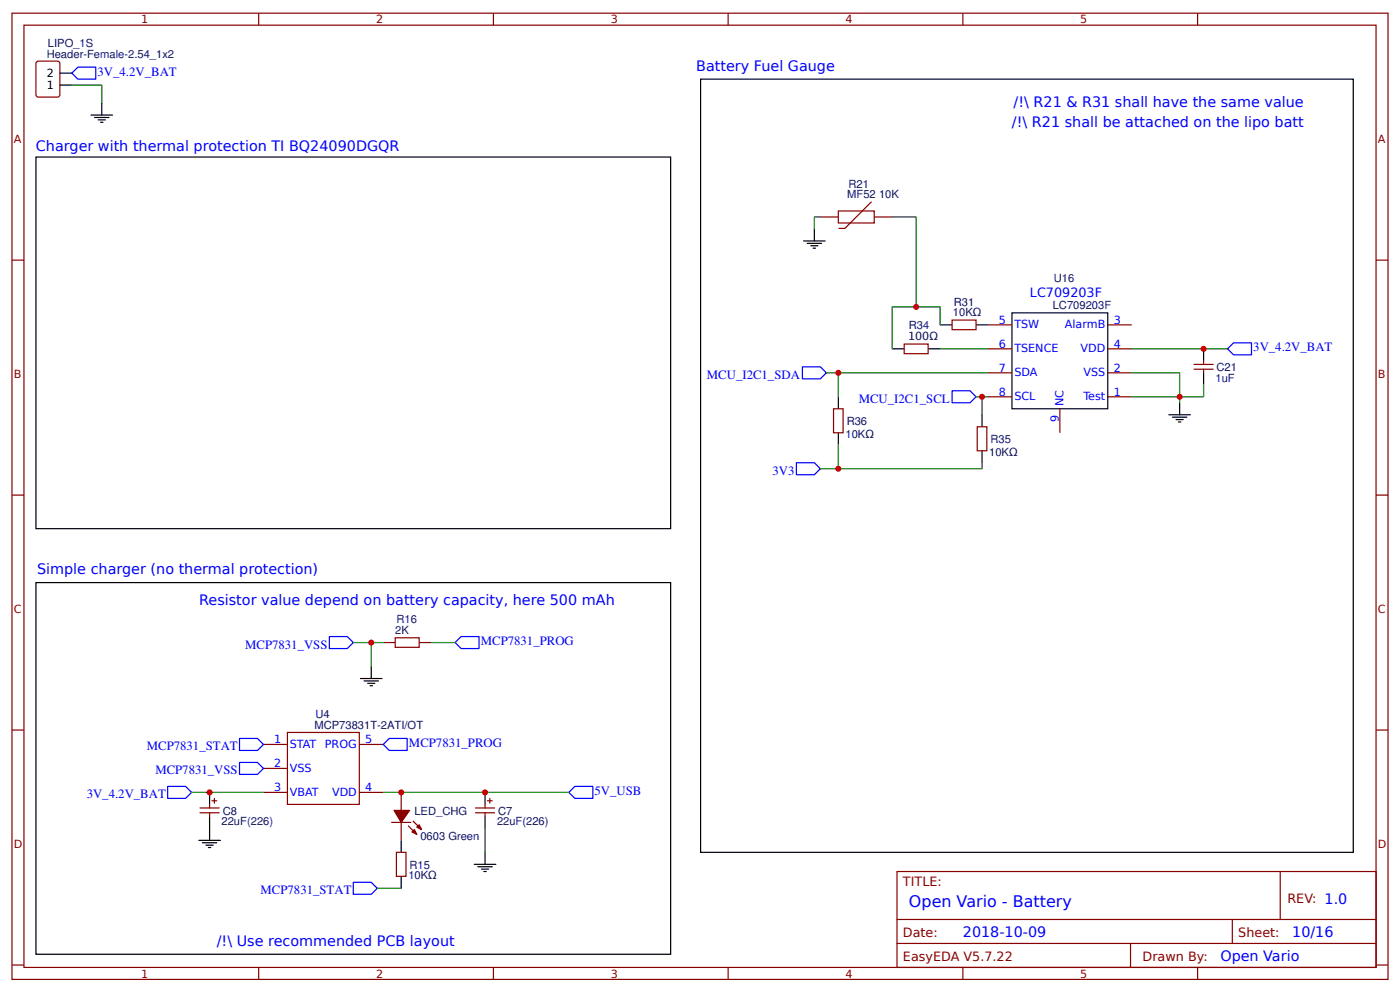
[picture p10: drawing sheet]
<svg xmlns="http://www.w3.org/2000/svg" width="309mm" height="219mm" viewBox="0 0 309 219" stroke-linecap="round" stroke-linejoin="round" font-family="sans-serif">
<g fill="none" stroke="#800" stroke-width=".26">
<path d="M2.6 2.9h304.1v213.3h-304.1zM5.3 5.6h298.7v207.9h-298.7zM8.2 13.6l4.5-.1 .5 .3v7.1l-.2 .5h-4.5l-.5-.2-.1-7.2zM57.1 2.9v2.7M109 2.9v2.7M160.9 2.9v2.7M212.7 2.9v2.7M264.6 2.9v2.7M2.6 57.4h2.7M181.2 47.9h4M185.2 46.6h7.9v2.6h-7.9zM192.5 44.6l-5.8 5.8h-1.4"/>
<path d="M193.1 47.9h4M304 57.4h2.7M199.8 75.9h5.3v2.2h-5.3zM210.3 70.6h5.3v2.2h-5.3zM218.3 71.7h5.3M218.3 77h5.3M244.7 71.7h5.3M244.7 77h5.3M265.9 79.6v.8M184.1 90.2h2.2v5.3h-2.2zM215.9 94.2h2.1v5.3h-2.1zM218.3 87.6h5.3"/>
<path d="M218.3 82.3h5.3M234.2 90.2v5.3M244.7 87.6h5.3M244.7 82.3h5.3M263.8 81.5h4.2M263.8 80.4h4.2M265.9 81.5v.8M2.6 109.3h2.7M304 109.3h2.7M84.7 141.8h2.6M92.6 141.8h2.6M2.6 161.1h2.7"/>
<path d="M44.2 178.3h4.2M44.2 179.4h4.2M46.3 177.5v.8M46.3 179.4v.8M46.8 176.7h1.1M47.4 176.2v1.1M58.2 164.3h5.3M58.2 169.6h5.3M58.2 174.9h5.3M63.5 161.7h15.9v15.8h-15.9zM79.4 164.3h5.3M79.4 174.9h5.3"/>
<path d="M88.6 174.9v4M105 178.3h4.3M105 179.4h4.3M107.2 177.5v.8M107.2 179.4v.8M107.7 176.7h1M108.2 176.2v1.1M304 161.1h2.7M86.5 181.5h4.3M87.6 188.1h2.1v5.3h-2.1zM88.6 181.5v4M90.2 182.3l1.9 1.8"/>
<path d="M91.3 181.2l1.8 1.9M198.2 192.4h105.8v21.1h-105.8zM282.8 192.4v10.5M2.6 213h2.7M57.1 213.5v2.7M109 213.5v2.7M160.9 213.5v2.7M198.2 202.9h105.8M198.2 208.2h105.8M212.7 213.5v2.7M249.8 208.2v5.3M264.6 213.5v2.7"/>
<path d="M272.3 202.9v5.3M304 213h2.7"/>
</g>
<g fill="none" stroke="#00f" stroke-width=".26">
<path d="M15.9 16.1l1.3-1.3h4v2.7h-4zM271.2 77l1.3-1.3h4v2.6h-4zM177.3 81h3.9l1.4 1.3-1.4 1.3h-3.9zM210.3 86.3h4l1.3 1.3-1.3 1.3h-4zM175.9 102.1h4l1.3 1.4-1.3 1.3h-4zM72.8 140.5h3.9l1.4 1.3-1.4 1.3h-3.9zM101.9 140.5h3.9v2.6h-3.9l-1.4-1.3zM37 173.6h4l1.3 1.3-1.3 1.3h-4zM52.9 163h4l1.3 1.3-1.3 1.3h-4zM52.9 168.3h4l1.3 1.3-1.3 1.3h-4zM84.7 164.3l1.3-1.3h4v2.6h-4zM125.7 174.9l1.3-1.3h4v2.6h-4z"/>
<path d="M78.1 194.7h3.9l1.3 1.4-1.3 1.3h-3.9z"/>
</g>
<g fill="none" stroke="#000" stroke-width=".26">
<path d="M13.2 18.8h2.7M13.2 16.1h2.7M154.8 17.5h144.2v170.6h-144.2zM7.9 34.7h140.3v82h-140.3zM20.1 25.4h4.8M20.9 25.9h3.2M21.7 26.5h1.6M22.2 27h.6M22.5 22.8v2.6M177.5 53.2h4.8M178.3 53.7h3.2M179.1 54.2h1.6"/>
<path d="M179.7 54.8h.5M179.9 50.5v2.7M197.1 77h2.7M205.1 77h2.6M207.7 71.7h2.6M215.6 71.7h2.7M223.6 69.1h21.1v21.1h-21.1zM265.9 77v2.6M185.2 87.6v2.6M185.2 95.5v2.7M217 91.5v2.7M217 99.5v2.6"/>
<path d="M258.2 91.5h4.8M259 92.1h3.2M259.8 92.6h1.6M260.3 93.1h.6M260.6 88.9v2.6M265.9 82.3v2.6M7.9 128.6h140.3v82h-140.3zM79.6 149.8h4.8M80.4 150.3h3.2M81.2 150.8h1.6M81.8 151.3h.5M82 147.1v2.7"/>
<path d="M46.3 174.9v2.6M107.2 174.9v2.6M43.9 185.5h4.8M44.7 186h3.2M45.5 186.5h1.6M46 187.1h.6M46.3 180.2v5.3M88.6 185.5v2.6M88.6 193.4v2.7M104.8 190.8h4.7M105.6 191.3h3.1M106.4 191.8h1.5"/>
<path d="M106.9 192.4h.5M107.2 180.2v2.6M107.2 188.1v2.7"/>
</g>
<g fill="#800" stroke="#800" stroke-width=".26">
<path d="M91 183.6l.5-.5 .6 1z"/>
<path d="M92.1 182.6l.5-.6 .5 1.1z"/>
<path d="M87 178.9h3.5l-1.9 2.6z"/>
</g>
<g fill="none" stroke="#080" stroke-width=".26">
<path d="M15.9 18.8h6.6v4M181.2 47.9h-1.3v2.6M197.1 47.9h5.3v19.8M207.7 71.7v-4h-10.6v9.3M207.7 77h10.6M250 77h21.2M182.6 82.3h35.7M185.2 82.3v5.3M185.2 98.2v5.3M215.6 87.6h1.4M218.3 87.6h-1.3v3.9M250 87.6h10.6v1.3"/>
<path d="M250 82.3h10.6v5.3h5.3v-2.7M217 102.1v1.4h-35.8M78.1 141.8h6.6M82 141.8v5.3M95.2 141.8h5.3M42.3 174.9h15.9M84.7 174.9h41M83.3 196.1h5.3M107.2 182.8v5.3"/>
</g>
<path d="M87.3 140.8h5.3v2.1h-5.3z" fill="none" stroke="#a00000" stroke-width=".26"/>
<g fill="#c00">
<circle cx="185.2" cy="82.3" r=".66"/>
<circle cx="185.2" cy="103.5" r=".66"/>
<circle cx="260.6" cy="87.6" r=".66"/>
<circle cx="46.3" cy="174.9" r=".66"/>
<circle cx="88.6" cy="174.9" r=".66"/>
<circle cx="107.2" cy="174.9" r=".66"/>
<circle cx="82" cy="141.8" r=".66"/>
<circle cx="202.4" cy="67.7" r=".66"/>
<circle cx="265.9" cy="77" r=".66"/>
<circle cx="217" cy="87.6" r=".66"/>
</g>
<text font-size="3.5" fill="#00f" x="200.8" y="200.3">Open Vario - Battery</text>
<g font-size="3.2" fill="#00f">
<text x="153.8" y="15.7">Battery Fuel Gauge</text>
<text x="223.9" y="23.6">/!\ R21 &amp; R31 shall have the same value</text>
<text x="223.6" y="28">/!\ R21 shall be attached on the lipo batt</text>
<text x="7.9" y="33.3">Charger with thermal protection TI BQ24090DGQR</text>
<text x="8.2" y="126.7">Simple charger (no thermal protection)</text>
<text x="44" y="133.4">Resistor value depend on battery capacity, here 500 mAh</text>
<text x="47.9" y="208.8">/!\ Use recommended PCB layout</text>
<text x="212.7" y="206.9">2018-10-09</text>
<text x="285.5" y="206.9">10/16</text>
<text x="269.6" y="212.2">Open Vario</text>
</g>
<g font-size="2.8" fill="#00f">
<text x="21.6" y="16.7">3V_4.2V_BAT</text>
<text x="227.5" y="65.6">LC709203F</text>
<text x="276.9" y="77.6">3V_4.2V_BAT</text>
<text x="156.2" y="83.6">MCU_I2C1_SDA</text>
<text x="189.7" y="88.9">MCU_I2C1_SCL</text>
<text x="170.7" y="104.8">3V3</text>
<text x="54.2" y="143.1">MCP7831_VSS</text>
<text x="106.2" y="142.3">MCP7831_PROG</text>
<text x="32.4" y="165.6">MCP7831_STAT</text>
<text x="90.4" y="164.8">MCP7831_PROG</text>
<text x="34.3" y="170.9">MCP7831_VSS</text>
<text x="19.2" y="176.2">3V_4.2V_BAT</text>
<text x="131.4" y="175.4">5V_USB</text>
<text x="57.6" y="197.4">MCP7831_STAT</text>
</g>
<g font-size="2.8" fill="#800">
<text x="199.5" y="195.5">TITLE:</text>
<text x="284.4" y="199.2">REV: 1.0</text>
<text x="199.5" y="206.9">Date:</text>
<text x="273.6" y="206.9">Sheet:</text>
<text x="199.5" y="212.2">EasyEDA V5.7.22</text>
<text x="252.4" y="212.2">Drawn By:</text>
</g>
<g font-size="2.5" fill="#800">
<text x="31.2" y="5.2">1</text>
<text x="83.1" y="5.2">2</text>
<text x="134.9" y="5.2">3</text>
<text x="186.8" y="5.2">4</text>
<text x="238.7" y="5.2">5</text>
<text x="3" y="31.5">A</text>
<text x="304.4" y="31.5">A</text>
<text x="3" y="83.3">B</text>
<text x="304.4" y="83.3">B</text>
<text x="3" y="135.2">C</text>
<text x="304.4" y="135.2">C</text>
<text x="3" y="187.1">D</text>
<text x="304.4" y="187.1">D</text>
<text x="31.2" y="215.8">1</text>
<text x="83.1" y="215.8">2</text>
<text x="134.9" y="215.8">3</text>
<text x="186.8" y="215.8">4</text>
<text x="238.7" y="215.8">5</text>
</g>
<g font-size="2.5" fill="#000080">
<text x="10.6" y="10.3">LIPO_1S</text>
<text x="10.3" y="12.7">Header-Female-2.54_1x2</text>
<text x="187.5" y="41.4">R21</text>
<text x="187.2" y="43.8">MF52 10K</text>
<text x="232.8" y="62.3">U16</text>
<text x="210.5" y="69.8">10KΩ</text>
<text x="210.7" y="67.4">R31</text>
<text x="232.6" y="68.3">LC709203F</text>
<text x="200.6" y="75.1">100Ω</text>
<text x="200.8" y="72.7">R34</text>
<text x="268.7" y="81.8">C21</text>
<text x="268.6" y="84.2">1uF</text>
<text x="187.1" y="93.8">R36</text>
<text x="186.8" y="96.6">10KΩ</text>
<text x="218.5" y="100.5">10KΩ</text>
<text x="218.8" y="97.8">R35</text>
<text x="87.6" y="137.6">R16</text>
<text x="87.3" y="140">2K</text>
<text x="69.5" y="160.9">MCP73831T-2ATI/OT</text>
<text x="69.7" y="158.5">U4</text>
<text x="49.2" y="179.8">C8</text>
<text x="91.5" y="179.9">LED_CHG</text>
<text x="110.1" y="179.8">C7</text>
<text x="48.9" y="182.2">22uF(226)</text>
<text x="92.9" y="185.5">0603 Green</text>
<text x="109.8" y="182.2">22uF(226)</text>
<text x="90.5" y="191.7">R15</text>
<text x="90.2" y="194.1">10KΩ</text>
</g>
<g font-size="2.5">
<text x="10.3" y="16.9">2</text>
<text x="10.3" y="19.6">1</text>
</g>
<g font-size="2.5" fill="#00f">
<text x="220.7" y="71.4">5</text>
<text x="246.1" y="71.4">3</text>
<text x="220.7" y="76.7">6</text>
<text x="224.1" y="72.5">TSW</text>
<text x="224.1" y="77.8">TSENCE</text>
<text x="235.2" y="72.5">AlarmB</text>
<text x="238.7" y="77.8">VDD</text>
<text x="246.1" y="76.7">4</text>
<text x="220.7" y="82">7</text>
<text x="224.1" y="83.1">SDA</text>
<text x="239.4" y="83.1">VSS</text>
<text x="246.1" y="82">2</text>
<text x="220.7" y="87.3">8</text>
<text x="224.1" y="88.4">SCL</text>
<text x="234.9" y="89.7" transform="rotate(-90 234.9 89.7)">NC</text>
<text x="239.3" y="88.4">Test</text>
<text x="246.1" y="87.3">1</text>
<text x="233.9" y="93.1" transform="rotate(-90 233.9 93.1)">9</text>
<text x="60.6" y="164">1</text>
<text x="64" y="165.1">STAT</text>
<text x="71.8" y="165.1">PROG</text>
<text x="80.7" y="164">5</text>
<text x="60.6" y="169.3">2</text>
<text x="64" y="170.4">VSS</text>
<text x="60.6" y="174.6">3</text>
<text x="64" y="175.7">VBAT</text>
<text x="73.4" y="175.7">VDD</text>
<text x="80.7" y="174.6">4</text>
</g>
</svg>
